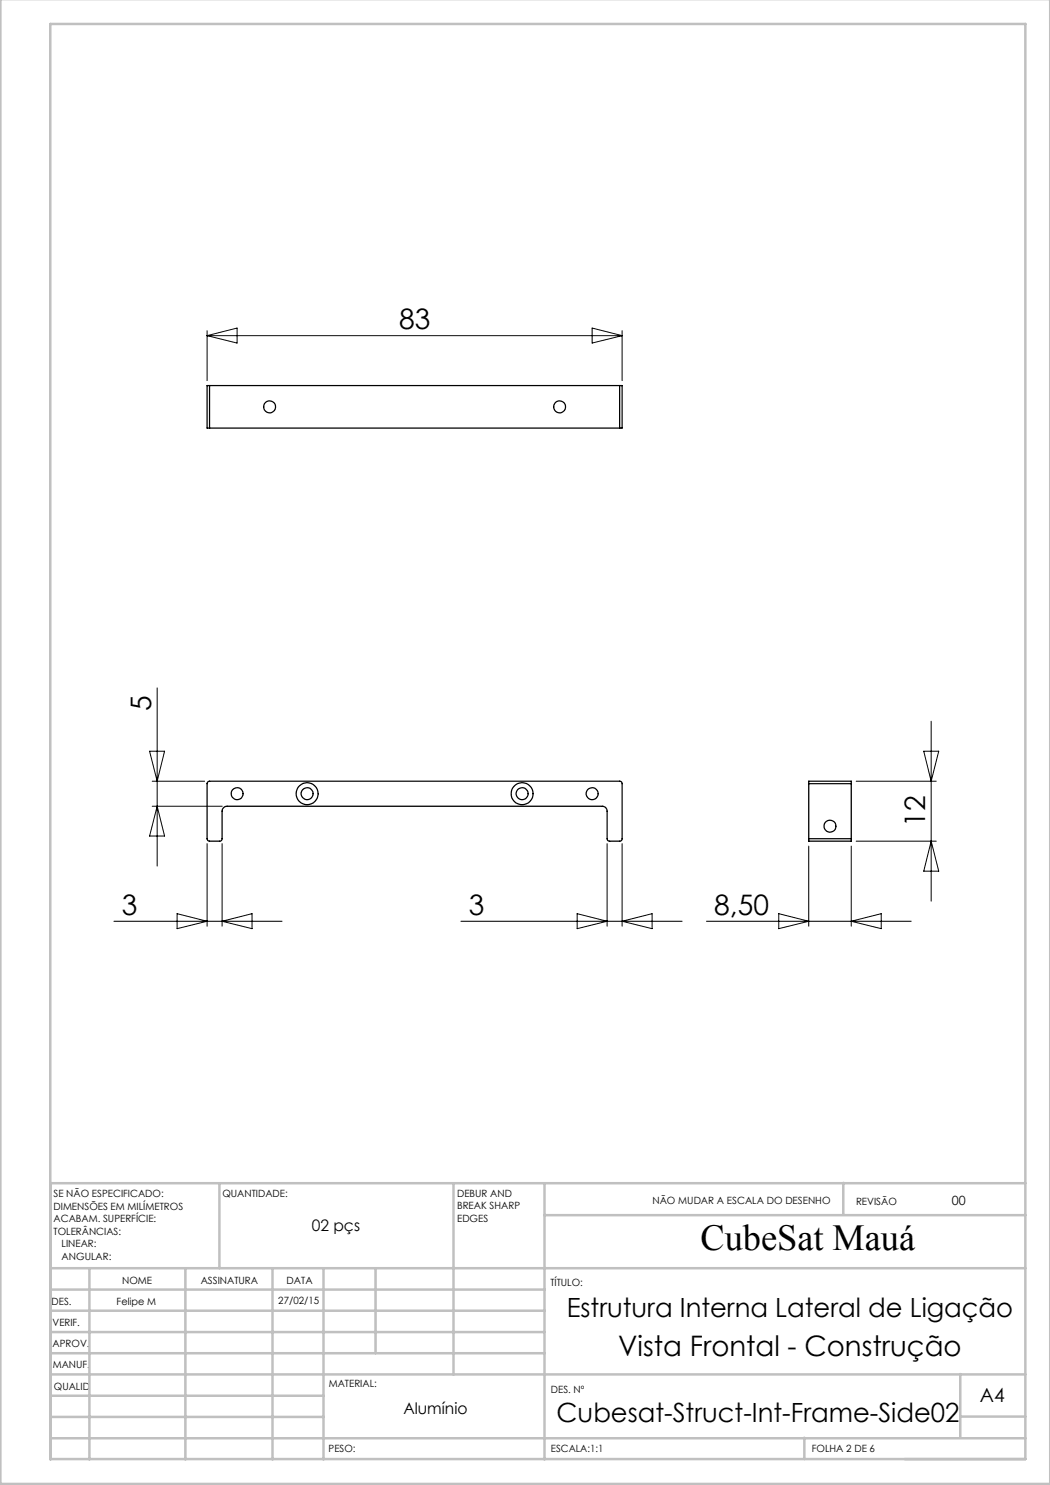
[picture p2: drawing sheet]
<svg xmlns="http://www.w3.org/2000/svg" width="210mm" height="297mm" viewBox="0 0 210 297" stroke-linecap="round" stroke-linejoin="round" font-family="sans-serif">
<g fill="none" stroke="#c0c0c0" stroke-width=".5">
<path d="M.1 -.1v296.9h209.9v-296.9M10.1 4.8h195v287h-195zM43.9 236.6v17M90.7 236.6v38.3M108.9 236.6v55.3M168.7 236.6v6.3M205.1 236.6h-195v55.3M10.1 253.6h195M10.1 257.9h98.8M17.9 253.6v38.3M37.1 253.6v38.3M54.5 253.6v38.3"/>
<path d="M64.7 253.6v38.3M75.1 253.6v17M108.9 243h96.2M10.1 270.6h98.8M10.1 266.4h98.8M10.1 262.1h98.8M10.1 279.1h54.6M10.1 274.9h195M192.1 274.8v12.7M10.1 287.7h195M10.1 283.4h54.6M160.9 287.5v4.3"/>
<path d="M192.1 283.3h13"/>
</g>
<g fill="none" stroke="#000" stroke-width=".2">
<path d="M41.4 66.1v10M41.4 67.1h83M41.4 67.1l6-1.5v3zM118.4 65.6l6 1.5-6 1.5zM124.4 66.1v10M31.4 137.6v35.6M29.9 150.2h3l-1.5 6zM30.4 156.2h10.5M171.2 156.2h16.1M184.7 150.2h3l-1.5 6zM186.2 144.2v36M30.4 161.3h14"/>
<path d="M31.4 161.3l1.5 5.9h-3zM41.4 168.7v16.5M44.4 168.7v16.5M121.4 168.7v16.5M124.4 168.7v16.5M161.7 169.2v16M170.3 169.2v16M171.2 168.2h16.1M186.2 168.2l1.5 6h-3zM22.8 184.3h33.6M35.4 182.7l6 1.6-6 1.4zM44.4 184.3l6-1.6v3z"/>
<path d="M92.2 184.3h44.2M115.4 182.7l6 1.6-6 1.4zM124.4 184.3l6-1.6v3zM141.3 184.3h40.9M155.8 182.7l5.9 1.6-5.9 1.4zM170.3 184.3l5.9-1.6v3z"/>
</g>
<g fill="none" stroke="#000" stroke-width=".25">
<path d="M41.9 77.1h-.5v8.5h.5M41.9 77.1v8.5M41.9 77.1h82M123.9 77.1h.5v8.5h-.5M123.9 77.1v8.5M41.9 85.6h82M41.6 156.4l.2-.2 82.4 .1 .2 .3v11.2l-.2 .4h-2.4l-.3-.2-.1-5.8a.96 .96 0 0 0-1-.9h-75a1.02 1.02 0 0 0-1 .9l-.1 5.8-.3 .2h-2.3l-.3-.4v-11.2zM161.7 156.7v-.5h8.6v.5M161.7 156.7h8.6M161.7 156.7v11M170.3 156.7v11M161.7 167.7v.5h8.6v-.5"/>
<path d="M161.7 167.7h8.6"/>
<circle cx="53.9" cy="81.4" r="1.2"/>
<circle cx="111.9" cy="81.4" r="1.2"/>
<circle cx="47.4" cy="158.7" r="1.18"/>
<circle cx="61.4" cy="158.7" r="2.21"/>
<circle cx="61.4" cy="158.7" r="1.18"/>
<circle cx="104.4" cy="158.7" r="2.2"/>
<circle cx="104.4" cy="158.7" r="1.19"/>
<circle cx="118.4" cy="158.7" r="1.19"/>
<circle cx="166" cy="165.2" r="1.2"/>
</g>
<text font-size="7.3" x="140.1" y="249.9">CubeSat Mauá</text>
<g font-size="5.6">
<text x="79.8" y="65.9">83</text>
<text x="30.2" y="142.3" transform="rotate(-90 30.2 142.3)">5</text>
<text x="185" y="165.3" transform="rotate(-90 185 165.3)">12</text>
<text x="24.4" y="183">3</text>
<text x="93.8" y="183">3</text>
<text x="142.9" y="183">8,50</text>
<text x="123.7" y="271.3">Vista Frontal - Construção</text>
</g>
<g font-size="5.3">
<text x="113.3" y="263.5">Estrutura Interna Lateral de Ligação</text>
<text x="111.3" y="284.3">Cubesat-Struct-Int-Frame-Side02</text>
</g>
<text font-size="3.9" x="196" y="280.4">A4</text>
<g font-size="3.2">
<text x="62.3" y="246.3">02 pçs</text>
<text x="80.7" y="282.8">Alumínio</text>
</g>
<text font-size="2.5" x="190.4" y="240.9">00</text>
<g font-size="2">
<text x="10.7" y="239.5">SE NÃO ESPECIFICADO:</text>
<text x="44.5" y="239.5">QUANTIDADE:</text>
<text x="91.4" y="239.4">DEBUR AND</text>
<text x="10.7" y="242">DIMENSÕES EM MILÍMETROS</text>
<text x="10.7" y="244.5">ACABAM. SUPERFÍCIE:</text>
<text x="91.4" y="241.9">BREAK SHARP</text>
<text x="91.4" y="244.4">EDGES</text>
<text x="130.5" y="240.8">NÃO MUDAR A ESCALA DO DESENHO</text>
<text x="171.2" y="241">REVISÃO</text>
<text x="10.7" y="247">TOLERÂNCIAS:</text>
<text x="12.3" y="249.5">LINEAR:</text>
<text x="12.3" y="252">ANGULAR:</text>
<text x="24.4" y="256.9">NOME</text>
<text x="40.1" y="256.8">ASSINATURA</text>
<text x="57.3" y="256.8">DATA</text>
<text x="110.1" y="257.1">TÍTULO:</text>
<text x="10.3" y="260.9">DES.</text>
<text x="23.3" y="261">Felipe M</text>
<text x="55.7" y="260.8">27/02/15</text>
<text x="10.5" y="269.3">APROV.</text>
<text x="10.5" y="265.2">VERIF.</text>
<text x="10.6" y="273.6">MANUF.</text>
<text x="10.8" y="278">QUALID</text>
<text x="65.8" y="277.4">MATERIAL:</text>
<text x="110.2" y="278.5">DES. Nº</text>
<text x="65.7" y="290.4">PESO:</text>
<text x="110.2" y="290.5">ESCALA:1:1</text>
<text x="162.4" y="290.4">FOLHA 2 DE 6</text>
</g>
</svg>
